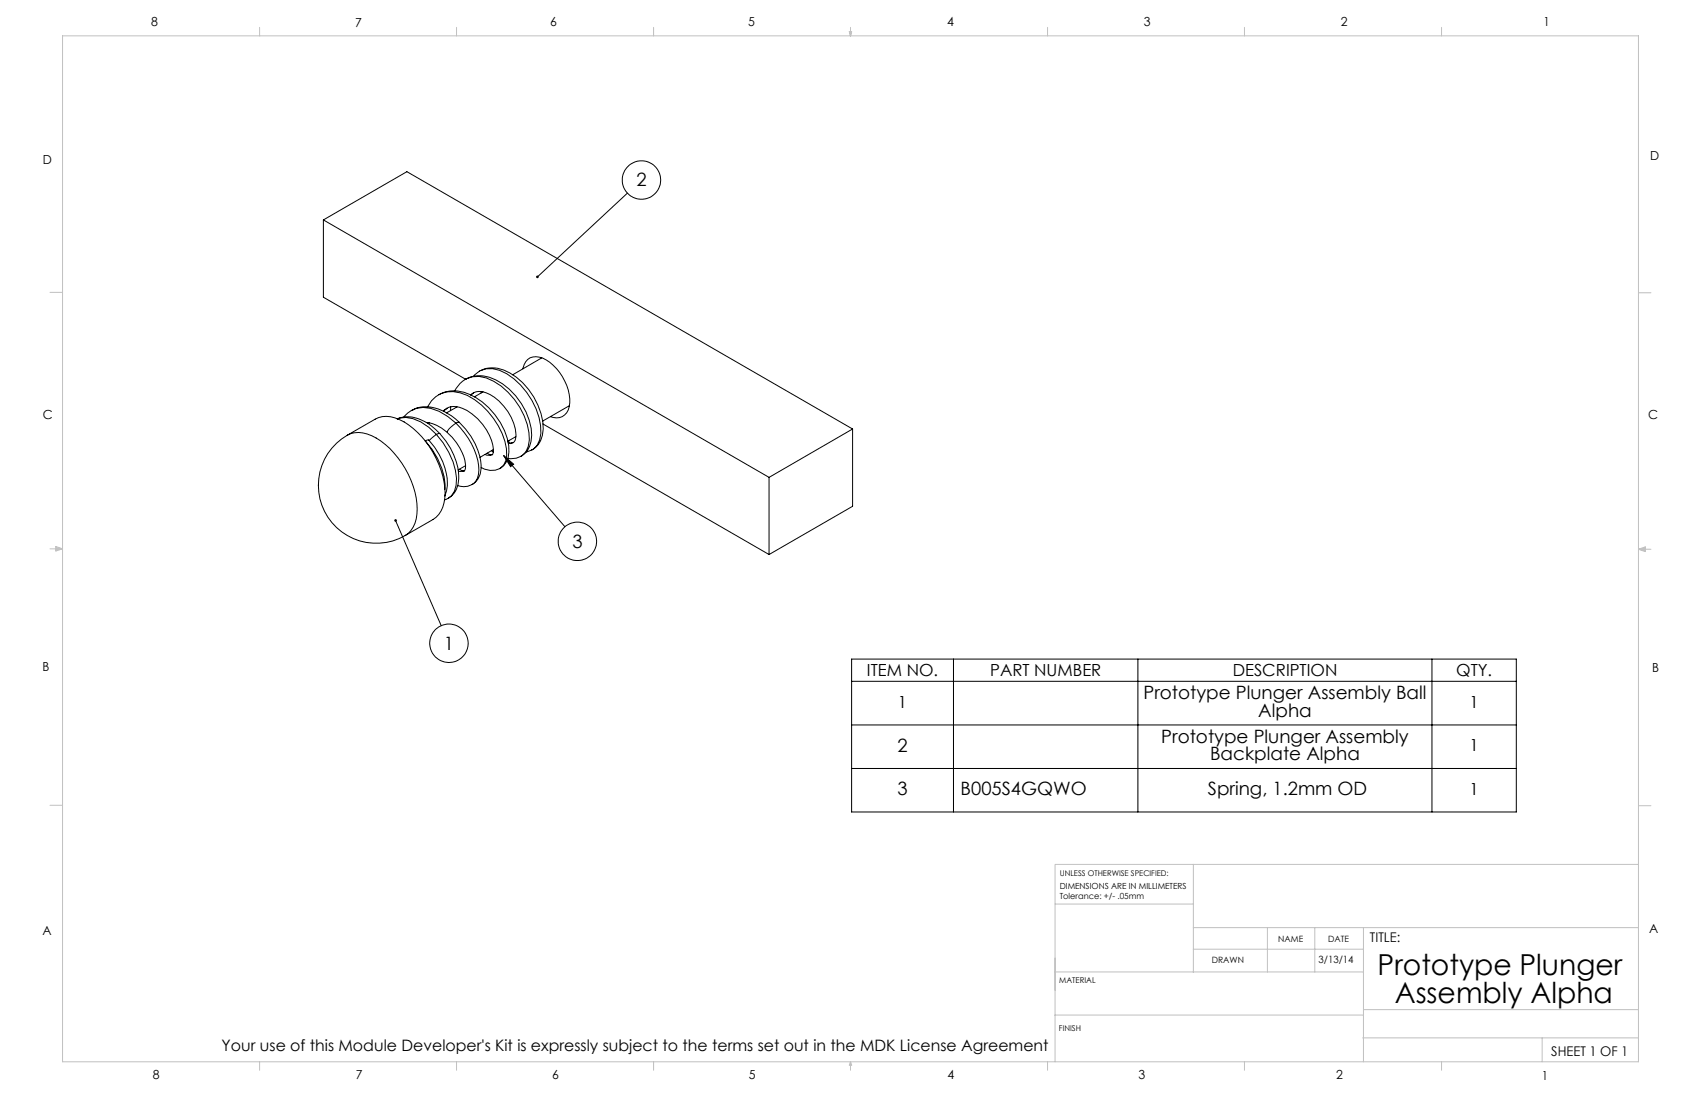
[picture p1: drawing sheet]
<svg xmlns="http://www.w3.org/2000/svg" width="432mm" height="279mm" viewBox="0 0 432 279" stroke-linecap="round" stroke-linejoin="round" font-family="sans-serif">
<g fill="none" stroke="#000" stroke-width=".25">
<path d="M82.1 55.8v19.6l36.2 20.9M82.1 55.8l113.1 65.3M82.1 55.8l21.2-12.2 113.1 65.3M159.3 49l-22.9 21.3M118.1 96.2a8.7 8.7 0 0 1 9.5 1.2 17.4 17.4 0 0 1 7.4 13.1 5.9 5.9 0 0 1-2.3 5M118.2 96.2a6.1 6.1 0 0 1 5.3-.3 17.9 17.9 0 0 1 10.9 15.8 4.3 4.3 0 0 1-2.1 4M118.3 96.2a7.4 7.4 0 0 0-2.9 3M120.2 99.7a4.4 4.4 0 0 1 4.2 .4 12.4 12.4 0 0 1 6.5 11.2l-.3 .8a1.36 1.36 0 0 1-1.6 .2M120.2 99.7l-.7 .5 .7-.5M120.2 95.5a5.4 5.4 0 0 1 6.6-1.5 18.2 18.2 0 0 1 10.5 16 4.4 4.4 0 0 1-2.4 4.2M122.1 94a7.5 7.5 0 0 1 7.3 .7 17.4 17.4 0 0 1 8.5 14.1 6 6 0 0 1-2.4 5M122.2 99.4l-.1 .3"/>
<path d="M122.6 99.4l-.1 .1M122.6 99.4l-2.2 1.3M132.8 93.6a3.4 3.4 0 0 1 5-2.7 12.6 12.6 0 0 1 6.7 12.3 3.3 3.3 0 0 1-4.8 2.5M137.5 90.8l-7.4 4.3M88.2 110.5a14.7 14.7 0 0 0-5.4 20 14.7 14.7 0 0 0 20.1 5.4M88.2 110.5l7-4.1a6.5 6.5 0 0 1 6.2 .1 22.3 22.3 0 0 1 11.5 19.9 6.8 6.8 0 0 1-3 5.4l-7 4.1M88.2 110.5a7.1 7.1 0 0 1 7.3 .7 22.9 22.9 0 0 1 10.4 18 7.5 7.5 0 0 1-3 6.7M100.8 106.3a8.1 8.1 0 0 1 7.9 1.2l3 2.5M100.9 106.3a6.6 6.6 0 0 1 5.9 .8l2.1 1.3 1.9 1.8M102.5 105.8a7.9 7.9 0 0 1 10.2-1.4l1.8 1.1 2.1 1.7M104.5 104.2a7.2 7.2 0 0 1 7 .2l2.2 1.3 2 1.7M108.2 107.2h.4a9.1 9.1 0 0 1 5 2.5"/>
<path d="M108.8 111.7l-.8 .2a16.8 16.8 0 0 1 4.9 12.3M108.8 111.7a15.6 15.6 0 0 1 4.5 12.9l-.4 1.3M109 107.3l-.3 .2M110.8 110.2a17.1 17.1 0 0 1 5 13 4.1 4.1 0 0 1-3 3.7M110.8 110.2l-1.9 1.6M111.4 100.2a7.3 7.3 0 0 0-2.9 3.1M111.4 100.2a8.3 8.3 0 0 1 9.1 1.2 18.4 18.4 0 0 1 8.1 14.1 3.6 3.6 0 0 1-1.7 3.4M111.5 100.1a8.9 8.9 0 0 1 9.3 .8 17.1 17.1 0 0 1 8.4 13.8 4.5 4.5 0 0 1-2.3 4.2 4.5 4.5 0 0 1-4.8-.3M111.6 110l-.8 .2M111.7 110a15.8 15.8 0 0 1 4.6 12.9 5.2 5.2 0 0 1-2.5 3.5M113.3 103.6a5 5 0 0 1 5.3 .6 13.3 13.3 0 0 1 6.6 10.5l-.2 .7M113.4 103.6l-.8 .8"/>
<path d="M113.5 103.6l-1 .8M113.6 109.8a12.5 12.5 0 0 1 4.6 8.7l-.3 1M114.4 103.3v.9M115.7 107.4l-1.2 .9a1.59 1.59 0 0 0-.9 1.4M115.7 107.4a18.3 18.3 0 0 1 5.9 11.9 4 4 0 0 1-1.8 3.6M116 103.3l-2.7 1.5M116.6 107.2l-.9 .2M116.6 107.2a15.5 15.5 0 0 1 5.4 12.4l-.2 .8a4.3 4.3 0 0 1-1.4 2.2M116.6 119.1l.7 .4h.6M117.9 119.5l-1.2 .2-.4-.2M118.2 118.2l-1.9 1M123.1 115.3l1.4 .3 .4-.3"/>
<path d="M123.7 115l.7 .4h.6M124.7 114.4l.5 .3M125.2 114.1l-3.4 2M127.8 115.6l2.6 2.2-.8 .6zM127.8 115.6l15.6 18.1M129.3 111.8l-.2 .5M130.3 112.3l-.7 .3-.6-.1M131 110.8l-2.1 1.2M132.5 115.6a4.7 4.7 0 0 1-3.6 .7M135.2 114.1l-1.6 .6M135.3 114l-.1 .1M137.8 107.6l57.4 33.1"/>
<path d="M144.6 102.9l-6.8 4M216.4 108.9l-21.2 12.2M216.4 108.9v19.6l-21.2 12.2M100.4 132.1l11.6 26.7M120.1 122.8a4.2 4.2 0 0 1-3.9 .4M195.2 121.1v19.6M216.2 167.3h168.7v38.8h-168.7zM216.2 172.9h168.7M242 167.3v38.8M288.9 167.3v38.8M363.5 167.3v38.8M216.2 184h168.7"/>
<path d="M216.2 195h168.7"/>
<circle cx="162.8" cy="45.7" r="4.9"/>
<circle cx="146.6" cy="137.4" r="4.9"/>
<circle cx="114" cy="163.2" r="4.9"/>
</g>
<g fill="none" stroke="#c0c0c0" stroke-width=".25">
<path d="M15.9 9.1h400v260.4h-400zM65.9 6.9v2.2M115.9 6.9v2.2M165.9 6.9v2.2M215.6 8h.6l-.3 1.1zM215.7 8l.2 1.1M215.9 6.9v2.2M216 8l-.1 1.1M265.9 6.9v2.2M315.9 6.9v2.2M365.9 6.9v2.2M12.7 74.2h3.2"/>
<path d="M415.9 74.3h3.2M12.7 139.3h3.2M14.2 139.1l1.7 .2M14.2 138.7l1.7 .6-1.7 .5zM15.9 139.3l-1.7 .3M415.9 139.4h3.2M415.9 139.4l1.8-.6v1.2zM415.9 139.4l1.8 .3M417.7 139.2l-1.8 .2M12.7 204.4h3.2M302.9 219.4v27.3M415.9 219.4h-148.1v50.1"/>
<path d="M415.9 204.5h3.2M267.8 229.4h35.1M302.9 235.4h113M321.7 235.4v11.3M333.8 235.4v11.3M346.1 235.4v34.1M267.8 246.7h78.3M267.8 243.1v8.2M302.9 240.9h43.2M346.1 256.2h69.8M346.1 257.6l-78.3 .1M65.9 269.5v2.1"/>
<path d="M115.9 269.5v2.1M165.9 269.5v2.1M215.9 269.5l.3 .8h-.6zM215.9 269.5v2.1M265.9 269.5v2.1M315.9 269.5v2.1M345.9 263.4h70M365.9 269.5v2.1M391.5 263.4v6.1"/>
</g>
<path d="M100.2 131.8a.33 .33 0 0 0 0 .6 .33 .33 0 0 0 .5-.3 .33 .33 0 0 0-.4-.3l.1 .3zM136.2 70v.5l.2-.2-.2 .2a.33 .33 0 0 0 .4 0 .33 .33 0 0 0 0-.5 .33 .33 0 0 0-.4 0zM127.8 115.6l2.6 2.2-.8 .6z" fill="#000"/>
<g font-size="7.3">
<text x="349.7" y="247.4">Prototype Plunger</text>
<text x="354.1" y="254.4">Assembly Alpha</text>
</g>
<g font-size="4.7">
<text x="161.6" y="47.3">2</text>
<text x="145.3" y="139">3</text>
<text x="112.7" y="164.8">1</text>
<text x="290.3" y="177.4">Prototype Plunger Assembly Ball</text>
<text x="319.4" y="181.9">Alpha</text>
<text x="227.8" y="190.7">2</text>
<text x="294.8" y="188.5">Prototype Plunger Assembly</text>
<text x="307.2" y="193">Backplate Alpha</text>
<text x="227.8" y="201.8">3</text>
<text x="243.9" y="201.8">B005S4GQWO</text>
<text x="306.6" y="201.8">Spring, 1.2mm OD</text>
</g>
<g font-size="4.2">
<text x="220.1" y="171.6">ITEM NO.</text>
<text x="251.4" y="171.6">PART NUMBER</text>
<text x="312.9" y="171.6">DESCRIPTION</text>
<text x="369.6" y="171.6">QTY.</text>
<text x="228" y="179.5">1</text>
<text x="373.1" y="179.5">1</text>
<text x="373.1" y="190.6">1</text>
<text x="373.1" y="201.7">1</text>
</g>
<text font-size="4" x="56.3" y="266.7">Your use of this Module Developer's Kit is expressly subject to the terms set out in the MDK License Agreement</text>
<g font-size="3.4">
<text x="347.8" y="239">TITLE:</text>
<text x="393.8" y="267.9">SHEET 1 OF 1</text>
</g>
<g font-size="3.2">
<text x="38.3" y="6.7">8</text>
<text x="90.2" y="6.7">7</text>
<text x="139.7" y="6.5">6</text>
<text x="190" y="6.5">5</text>
<text x="240.4" y="6.5">4</text>
<text x="290.4" y="6.7">3</text>
<text x="340.4" y="6.5">2</text>
<text x="391.9" y="6.7">1</text>
<text x="10.9" y="41.6">D</text>
<text x="418.9" y="40.7">D</text>
<text x="10.9" y="106.3">C</text>
<text x="418.4" y="106.4">C</text>
<text x="10.8" y="170.2">B</text>
<text x="419.4" y="170.6">B</text>
<text x="10.8" y="237.2">A</text>
<text x="418.6" y="236.8">A</text>
<text x="38.8" y="273.8">8</text>
<text x="90.4" y="273.8">7</text>
<text x="140.2" y="273.8">6</text>
<text x="190.1" y="273.9">5</text>
<text x="240.5" y="273.8">4</text>
<text x="289" y="273.9">3</text>
<text x="339.1" y="273.8">2</text>
<text x="391.4" y="274.1">1</text>
</g>
<text font-size="2.5" x="334.7" y="244.4">3/13/14</text>
<g font-size="2.2">
<text x="324.5" y="239">NAME</text>
<text x="337.2" y="239">DATE</text>
<text x="307.6" y="244.5">DRAWN</text>
</g>
<g font-size="2.1">
<text x="269" y="225.6">DIMENSIONS ARE IN MILLIMETERS</text>
<text x="269" y="228.2">Tolerance: +/- .05mm</text>
</g>
<g font-size="2">
<text x="269" y="222.2">UNLESS OTHERWISE SPECIFIED:</text>
<text x="268.9" y="249.5">MATERIAL</text>
<text x="268.8" y="261.7">FINISH</text>
</g>
</svg>
